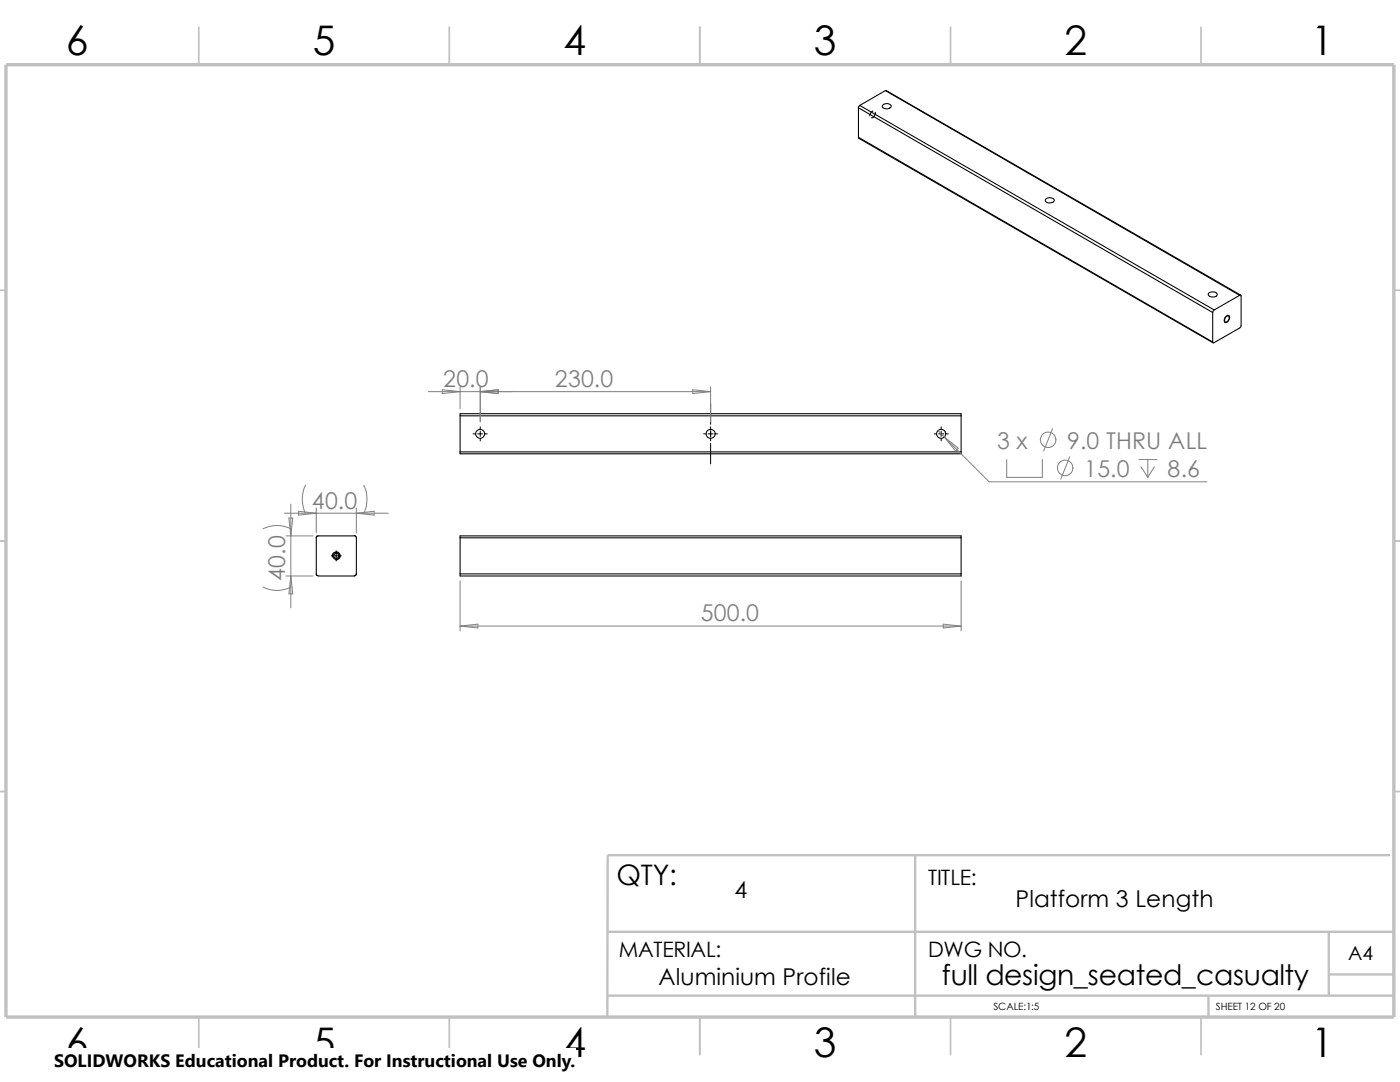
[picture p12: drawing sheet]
<svg xmlns="http://www.w3.org/2000/svg" width="279mm" height="216mm" viewBox="0 0 279 216" stroke-linecap="round" stroke-linejoin="round" font-family="sans-serif">
<g fill="none" stroke="#c0c0c0" stroke-width=".34">
<path d="M39.7 5.4v7.5M89.7 5.4v7.5M139.7 5.4v7.5M189.7 5.4v7.5M239.7 5.4v7.5M-.1 57.9h1.3M278.2 57.9h1.2M-.1 107.9h1.3M278.2 107.9h1.2M-.1 157.9h1.3M278.2 157.9h1.2M39.7 202.9v7.5"/>
<path d="M89.7 202.9v7.5M139.7 202.9v7.5M189.7 202.9v7.5M239.7 202.9v7.5"/>
</g>
<path d="M182.6 170.6v32.3M277.4 170.6h-156.1l-.1 32.3M121.2 198.7h157M121.2 185.9h156.7M241.2 198.7v4.2M265.2 194.4h13M265.2 185.9v12.8" fill="none" stroke="#c0c0c0" stroke-width=".47"/>
<path d="M1.2 12.9h277v190h-277z" fill="none" stroke="#c0c0c0" stroke-width=".68" stroke-linecap="butt"/>
<g fill="none" stroke="#000" stroke-width=".21">
<path d="M176.7 18.1l70.9 40.8M176.7 18.1l-5.1 2.9M176.7 18.1l70.7 40.8M171.3 27.4l.1 .2 70.7 40.8M171.3 21.5l70.7 40.9M171.3 27.4l70.7 40.8M171.3 21.5v5.9M171.6 21l70.7 40.8M171.6 21l-.3 .5M176.2 21a.97 .97 0 0 1 1.6 .3 1.11 1.11 0 0 1-1.7 0zM208.7 39.7a1.2 1.2 0 0 1 1.7 .2 .95 .95 0 0 1-.9 .6 .95 .95 0 0 1-.9-.6zM241.2 58.5a1 1 0 0 1 1.7 .3 1.11 1.11 0 0 1-1.8 0z"/>
<path d="M247.4 58.9l-5.1 2.9M247.4 58.9l.3 .1v6l-.1 .3-5.3 3.1h-.2l-.1-.2M242 62.4v5.8M242.3 61.8l-.3 .6M244.6 63.2l.4-.2a.59 .59 0 0 1 .4 .6 .59 .59 0 0 1-.4 .5l-.4 .2-.2-.1v-.6zM91.8 83h100M91.8 90.2h100M91.8 83v7.2M191.8 83v7.2M191.8 83v-.5h-100v.5M191.8 90.2v.4h-100v-.4M63.1 107.3v7.4l.4 .2"/>
<path d="M70.7 106.8l.3 .2 .1 .3v7.2l-.1 .3-.3 .1h-7.2M70.7 106.9h-7.4l-.2 .4M91.8 107.3v7.2M91.8 114.5h100M91.8 107.3h100M191.8 107.3v7.2M191.8 114.5v.4h-100v-.4M191.8 107.3v-.4h-100v.4"/>
<circle cx="95.8" cy="86.6" r=".89"/>
<circle cx="141.8" cy="86.6" r=".89"/>
<circle cx="187.8" cy="86.6" r=".89"/>
<circle cx="67.1" cy="110.9" r=".68"/>
<circle cx="67.1" cy="110.9" r=".49"/>
</g>
<g fill="none" stroke="#000" stroke-width=".2">
<path d="M174.2 22.1l-.5 .5-.1 .5M174.7 22.4v.4a.79 .79 0 0 1-.8 .7M244.6 63.2l.5-.3a.7 .7 0 0 1 0 1.2l-.5 .3-.3-.2v-.5zM94.4 86.6h.4M95.3 86.6h1M95.8 85.2v.4M95.8 86.1v1M95.8 87.6v.4M96.8 86.6h.4M140.4 86.6h.4M141.3 86.6h1M141.8 80.6v4.1"/>
<path d="M141.8 85.2v.4M141.8 85.9v1.3M141.8 87.6v.4M141.8 88.5v4.1M142.8 86.6h.4M186.4 86.6h.4M187.3 86.6h1M187.8 85.2v.4M187.8 86.1v1M187.8 87.6v.4M188.8 86.6h.4M66.1 110.9h2"/>
<path d="M66.3 111.1a.81 .81 0 0 1 .7-1 .81 .81 0 0 1 .9 .9 .81 .81 0 0 1-1 .7M67.1 109.9v2"/>
</g>
<g fill="none" stroke="#808080" stroke-width=".2">
<path d="M85.5 78.1h56.3M88.3 77.8l3.5 .3-3.5 .4zM91.8 77.2v4.4M95.8 78.1l3.6-.3v.7zM95.8 77.2v7M138.3 77.8l3.5 .3-3.5 .4zM141.8 77.2v7M61 96.8a6.5 6.5 0 0 0 0 5.6M72.6 96.8a6.5 6.5 0 0 1 0 5.6M187.2 85.9l1.3 1.3M188.5 87.2l8.9 8.9h43.4M188.5 87.2l2.8 2.3-.6 .5z"/>
<path d="M200.9 91.7v3.5h7.1v-3.5M210.1 85.6l-1.8 4.4M213.5 91.1l-1.8 4.5M227.3 91.7h3.5M227.7 93.1l1.4 2.1M229.1 91.7v3.5M230.4 93.1l-1.3 2.1M52.5 117.1a6 6 0 0 0 5.5 0M52.5 105.5a6.4 6.4 0 0 1 5.5 0M56.8 102.4h20.7M57.1 106.9h5.4M57.1 114.9h5.4"/>
<path d="M57.7 103.4h.7l-.4 3.5zM58 100.6v20.7M58 114.9l.4 3.6h-.7zM59.6 102l3.5 .4-3.5 .4zM63.1 101.4v4.9M71.1 101.4v4.9M71.1 102.4l3.6-.4v.8zM91.8 115.9v10M191.8 115.9v10M91.8 124.9h100M91.8 124.9l3.6-.4v.8zM188.3 124.5l3.5 .4-3.5 .4z"/>
<circle cx="209.2" cy="87.8" r="1.56"/>
<circle cx="212.6" cy="93.4" r="1.55"/>
</g>
<path d="M10.8 209.2h104.1v6.7h-104.1z" fill="#fff"/>
<g font-size="8.1">
<text x="13.2" y="10.9">6</text>
<text x="62.4" y="10.9">5</text>
<text x="112.4" y="10.9">4</text>
<text x="162.4" y="10.9">3</text>
<text x="212.4" y="10.9">2</text>
<text x="261.7" y="10.9">1</text>
<text x="13.2" y="210.9">6</text>
<text x="62.4" y="210.9">5</text>
<text x="112.4" y="210.9">4</text>
<text x="162.4" y="210.9">3</text>
<text x="212.4" y="210.9">2</text>
<text x="261.7" y="210.9">1</text>
</g>
<g font-size="5.6">
<text x="123" y="176.7">QTY:</text>
<text x="188" y="196.5">full design_seated_casualty</text>
</g>
<g font-size="4.6" fill="#808080">
<text x="88.4" y="77.2">20.0</text>
<text x="110.8" y="77.2">230.0</text>
<text x="199" y="89.5">3 x</text>
<text x="212.9" y="89.5">9.0 THRU ALL</text>
<text x="216.4" y="95.2">15.0</text>
<text x="233" y="95.2">8.6</text>
<text x="62.2" y="101.5">40.0</text>
<text x="56.9" y="115.8" transform="rotate(-90 56.9 115.8)">40.0</text>
<text x="139.8" y="124">500.0</text>
</g>
<g font-size="4.6">
<text x="146.6" y="179.1">4</text>
<text x="202.7" y="181.1">Platform 3 Length</text>
<text x="131.4" y="196.5">Aluminium Profile</text>
</g>
<g font-size="4.2">
<text x="185.2" y="176.7">TITLE:</text>
<text x="123.5" y="191">MATERIAL:</text>
<text x="185.2" y="191">DWG NO.</text>
</g>
<text font-size="3.9" x="269.1" y="191.5">A4</text>
<text font-size="3.6" x="10.8" y="213">SOLIDWORKS Educational Product. For Instructional Use Only.</text>
<g font-size="2">
<text x="198.2" y="201.6">SCALE:1:5</text>
<text x="242.7" y="201.6">SHEET 12 OF 20</text>
</g>
</svg>
